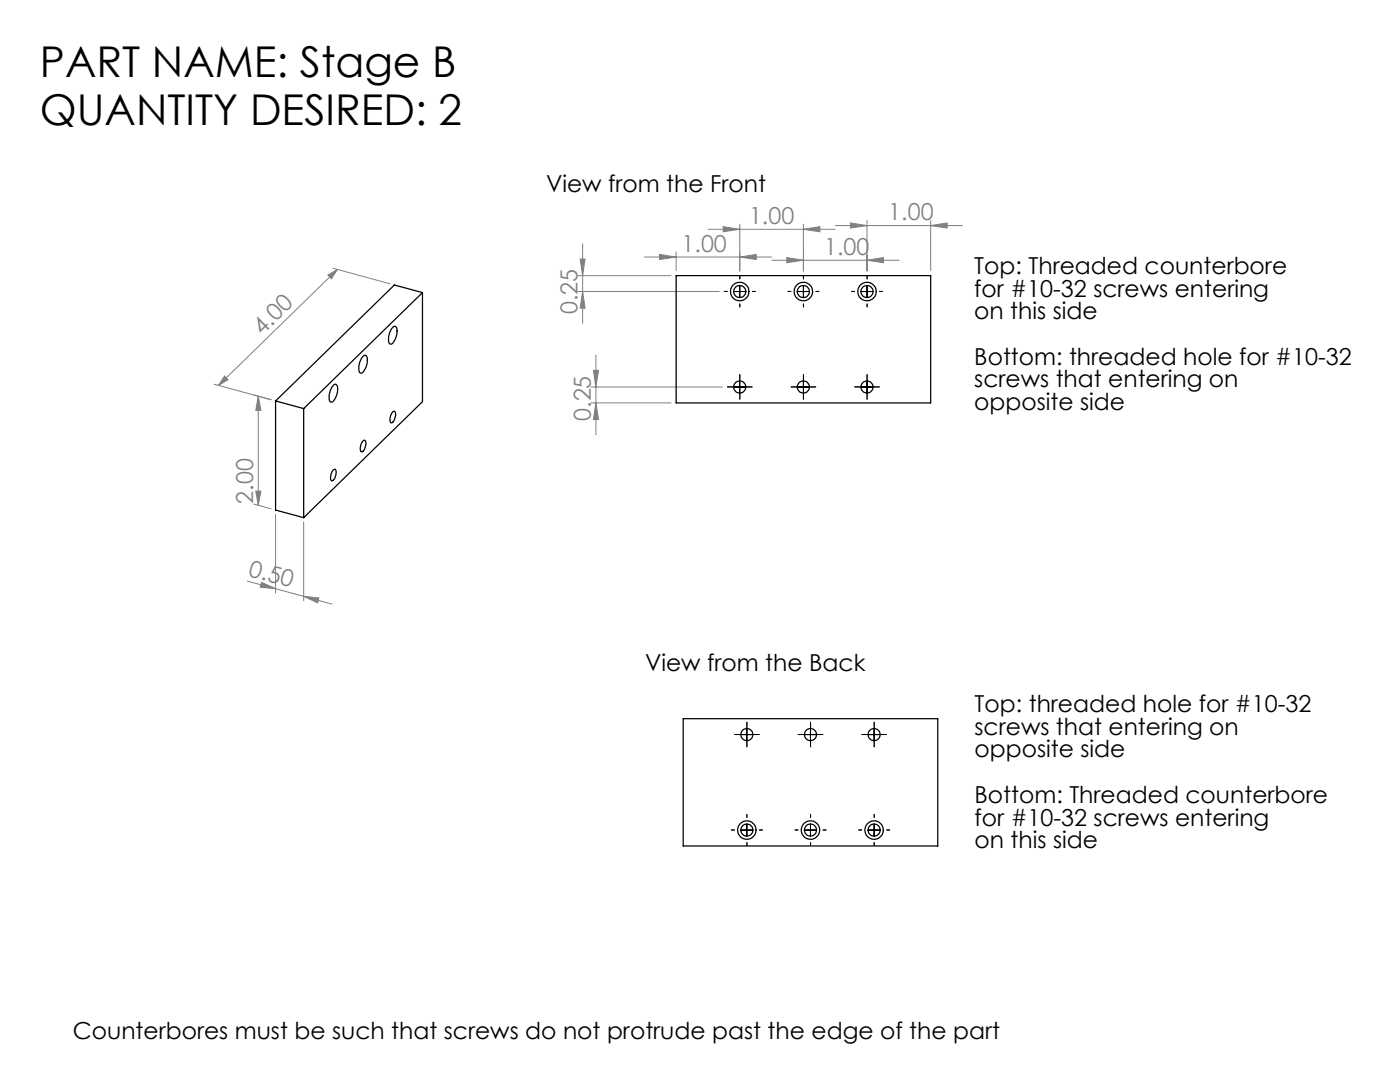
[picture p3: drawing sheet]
<svg xmlns="http://www.w3.org/2000/svg" width="279mm" height="216mm" viewBox="0 0 279 216" stroke-linecap="round" stroke-linejoin="round" font-family="sans-serif">
<g fill="none" stroke="#808080" stroke-width=".2">
<path d="M65.4 54.9l1.9-1.1-1.2 1.8zM66.4 53.5l11.4 3.1M67.3 53.8l-23.7 23.1M115.3 58.2h28.2M115.3 55h18.6M115.8 51.7h1l-.5 3.3zM116.3 48.6v15.9M116.3 58.2l.5 3.3h-1zM128.6 51.3h25.4M131.6 50.8l3.3 .5-3.3 .5zM134.9 50.3v3.7M141.3 45.8h25.4"/>
<path d="M144.3 45.2l3.3 .6-3.3 .4zM147.6 51.3l3.3-.5v1zM147.6 44.7v9.4M154 51.9h25.4M157 51.4l3.3 .5-3.3 .5zM160.3 45.8l3.3-.6v1zM160.3 44.7v9.4M166.7 45h25.4M169.7 44.5l3.3 .5-3.3 .5zM173 51.9l3.3-.5v1zM173 44v10.1M185.7 45l3.3-.5v1z"/>
<path d="M185.7 44v10M42.7 76.7l11.4 3.1-3.4-1M44.8 75l.7 .8-1.9 1.1zM51.5 79.1v21.7M51.5 79.1l.6 2.8h-1.1zM117.9 77.2h26.3M118.4 73.9h1.1l-.6 3.3zM118.9 70.9v15.8M51 98h1.1l-.6 2.8zM117.9 80.4h16M118.9 80.4l.6 3.3h-1.1zM49.4 116l11.2 3"/>
<path d="M50.7 100.6l3.4 .9M52.2 116.2l2.8 1.3-3.1-.3zM55 102.6v15.7M60.6 119l3 .3-.2 1zM60.6 104.1v15.8M60.6 119l5.6 1.5"/>
</g>
<g fill="none" stroke="#000" stroke-width=".2" stroke-dasharray="15.2 1.3 1.3 1.3">
<path d="M145.1 58.2h-.5M147.6 55.7v-.6M150.1 58.2h.6M157.8 58.2h-.5M160.3 55.7v-.6M162.8 58.2h.6M170.5 58.2h-.5M173 55.7v-.6M175.5 58.2h.6M146.4 77.2h-1.2M147.6 76v-1.3M147.6 78.5v1.2"/>
<path d="M147.6 60.7v.5M148.9 77.2h1.2M159.1 77.2h-1.2M160.3 76v-1.3M160.3 78.5v1.2M160.3 60.7v.5M161.6 77.2h1.2M171.8 77.2h-1.2M173 76v-1.3M173 78.5v1.2M173 60.7v.5M174.3 77.2h1.2"/>
<path d="M147.8 146.6h-1.2M149.1 145.3v-1.2M149.1 147.8v1.2M150.3 146.6h1.2M160.5 146.6h-1.2M161.8 145.3v-1.2M161.8 147.8v1.2M163 146.6h1.2M173.2 146.6h-1.2M174.5 145.3v-1.2M174.5 147.8v1.2M175.7 146.6h1.2"/>
<path d="M146.6 165.6h-.6M149.1 163.1v-.6M149.1 168.1v.6M151.6 165.6h.6M159.3 165.6h-.6M161.8 163.1v-.6M161.8 168.1v.6M164.3 165.6h.6M172 165.6h-.6M174.5 163.1v-.6M174.5 168.1v.6M177 165.6h.6"/>
</g>
<g fill="none" stroke="#000" stroke-width=".2">
<path d="M146.4 58.2h2.5M147.6 56.9v2.5M159.1 58.2h2.5M160.3 56.9v2.5M171.8 58.2h2.5M173 56.9v2.5M146.4 77.2h2.5M147.6 76v2.5M159.1 77.2h2.5M160.3 76v2.5M171.8 77.2h2.5M173 76v2.5"/>
<path d="M147.8 146.6h2.5M149 145.3v2.5M160.5 146.6h2.5M161.7 145.3v2.5M173.2 146.6h2.5M174.4 145.3v2.5M147.8 165.6h2.5M149 164.4v2.5M160.5 165.6h2.5M161.7 164.4v2.5M173.2 165.6h2.5M174.4 164.4v2.5"/>
</g>
<g fill="#808080">
<path d="M147.6 51.3l3.3-.5v1zM131.6 50.8l3.3 .5-3.3 .5z"/>
<path d="M144.3 45.2l3.3 .6-3.3 .4zM160.3 45.8l3.3-.6v1zM157 51.4l3.3 .5-3.3 .5zM173 51.9l3.3-.5v1zM169.7 44.5l3.3 .5-3.3 .5zM185.7 45l3.3-.5v1z"/>
<path d="M44.8 75l.7 .8-1.9 1.1zM65.4 54.9l1.9-1.1-1.2 1.8z"/>
<path d="M116.3 58.2l.5 3.3h-1zM115.8 51.7h1l-.5 3.3z"/>
<path d="M51.5 79.1l.6 2.8h-1.1zM51 98h1.1l-.6 2.8zM118.4 73.9h1.1l-.6 3.3zM118.9 80.4l.6 3.3h-1.1z"/>
<path d="M52.2 116.2l2.8 1.3-3.1-.3zM60.6 119l3 .3-.2 1z"/>
</g>
<g fill="none" stroke="#000" stroke-width=".25">
<path d="M84.3 58.4l-23.7 23.1M84.3 58.4l-5.6-1.5-23.7 23.1M84.3 58.4v21.8l-23.7 23.1M134.9 55h50.8v25.4h-50.8zM66.5 76.9a.5 .5 0 0 1 .7-.2 .5 .5 0 0 1 .2 .7 3.2 3.2 0 0 1-1.2 2.9l-.1-.1a1.35 1.35 0 0 1-.3-1.7l.4-1.2zM72.4 71.1a.5 .5 0 0 1 .7-.2 .5 .5 0 0 1 .2 .7 3.2 3.2 0 0 1-1.2 2.9l-.1-.1a1.35 1.35 0 0 1-.3-1.7l.4-1.2zM78.4 65.3a.5 .5 0 0 1 .6-.1 .5 .5 0 0 1 .2 .6 3.2 3.2 0 0 1-1.2 2.9h-.1a1.35 1.35 0 0 1-.3-1.7l.4-1.2zM55 80l5.6 1.5M55 80v21.8l5.6 1.5M60.6 81.5v21.8M66.4 93.9l.4-.3a1.03 1.03 0 0 1 .2 1.4 .72 .72 0 0 1-.9 .8 2.12 2.12 0 0 1 .3-1.9zM72.5 88l.2-.2a.94 .94 0 0 1 .2 1.4 .72 .72 0 0 1-.9 .9 2.35 2.35 0 0 1 .5-2.1z"/>
<path d="M78.2 82.3l.4-.2a.94 .94 0 0 1 .2 1.3 .72 .72 0 0 1-.9 .9 2.12 2.12 0 0 1 .3-2zM136.3 143.4h50.8v25.4h-50.8z"/>
<circle cx="147.6" cy="58.2" r="1.21"/>
<circle cx="147.6" cy="58.2" r="1.85"/>
<circle cx="160.3" cy="58.2" r="1.21"/>
<circle cx="160.3" cy="58.2" r="1.85"/>
<circle cx="173" cy="58.2" r="1.21"/>
<circle cx="173" cy="58.2" r="1.85"/>
<circle cx="147.6" cy="77.2" r="1.2"/>
<circle cx="160.3" cy="77.2" r="1.2"/>
<circle cx="173" cy="77.2" r="1.2"/>
<circle cx="149.1" cy="146.6" r="1.21"/>
<circle cx="161.8" cy="146.6" r="1.21"/>
<circle cx="174.5" cy="146.6" r="1.21"/>
<circle cx="149" cy="165.6" r="1.85"/>
<circle cx="149" cy="165.6" r="1.21"/>
<circle cx="161.7" cy="165.6" r="1.85"/>
<circle cx="161.7" cy="165.6" r="1.21"/>
<circle cx="174.4" cy="165.6" r="1.85"/>
<circle cx="174.4" cy="165.6" r="1.21"/>
</g>
<g font-size="8.5">
<text x="8" y="15.4">PART NAME: Stage B</text>
<text x="8" y="24.9">QUANTITY DESIRED: 2</text>
</g>
<g font-size="4.7">
<text x="109" y="38.3">View from the Front</text>
<text x="194.4" y="54.7">Top: Threaded counterbore</text>
<text x="194.4" y="59.2">for #10-32 screws entering</text>
<text x="194.4" y="63.7">on this side</text>
<text x="194.4" y="72.8">Bottom: threaded hole for #10-32</text>
<text x="194.4" y="77.3">screws that entering on</text>
<text x="194.4" y="81.8">opposite side</text>
<text x="128.7" y="133.9">View from the Back</text>
<text x="194.5" y="142.1">Top: threaded hole for #10-32</text>
<text x="194.5" y="146.6">screws that entering on</text>
<text x="194.5" y="151.1">opposite side</text>
<text x="194.5" y="160.2">Bottom: Threaded counterbore</text>
<text x="194.5" y="164.7">for #10-32 screws entering</text>
<text x="194.5" y="169.3">on this side</text>
<text x="14.5" y="207.3">Counterbores must be such that screws do not protrude past the edge of the part</text>
</g>
<g font-size="4.7" fill="#808080">
<text x="149.5" y="44.7">1.00</text>
<text x="177.3" y="44">1.00</text>
<text x="136" y="50.2">1.00</text>
<text x="164.5" y="50.9">1.00</text>
<text x="115.3" y="62.7" transform="rotate(-90 115.3 62.7)">0.25</text>
<text x="52.3" y="67" transform="rotate(-44 52.3 67)">4.00</text>
<text x="117.9" y="84" transform="rotate(-90 117.9 84)">0.25</text>
<text x="50.6" y="100.5" transform="rotate(-90 50.6 100.5)">2.00</text>
<text x="49.4" y="114.9" transform="rotate(15 49.4 114.9)">0.50</text>
</g>
</svg>
